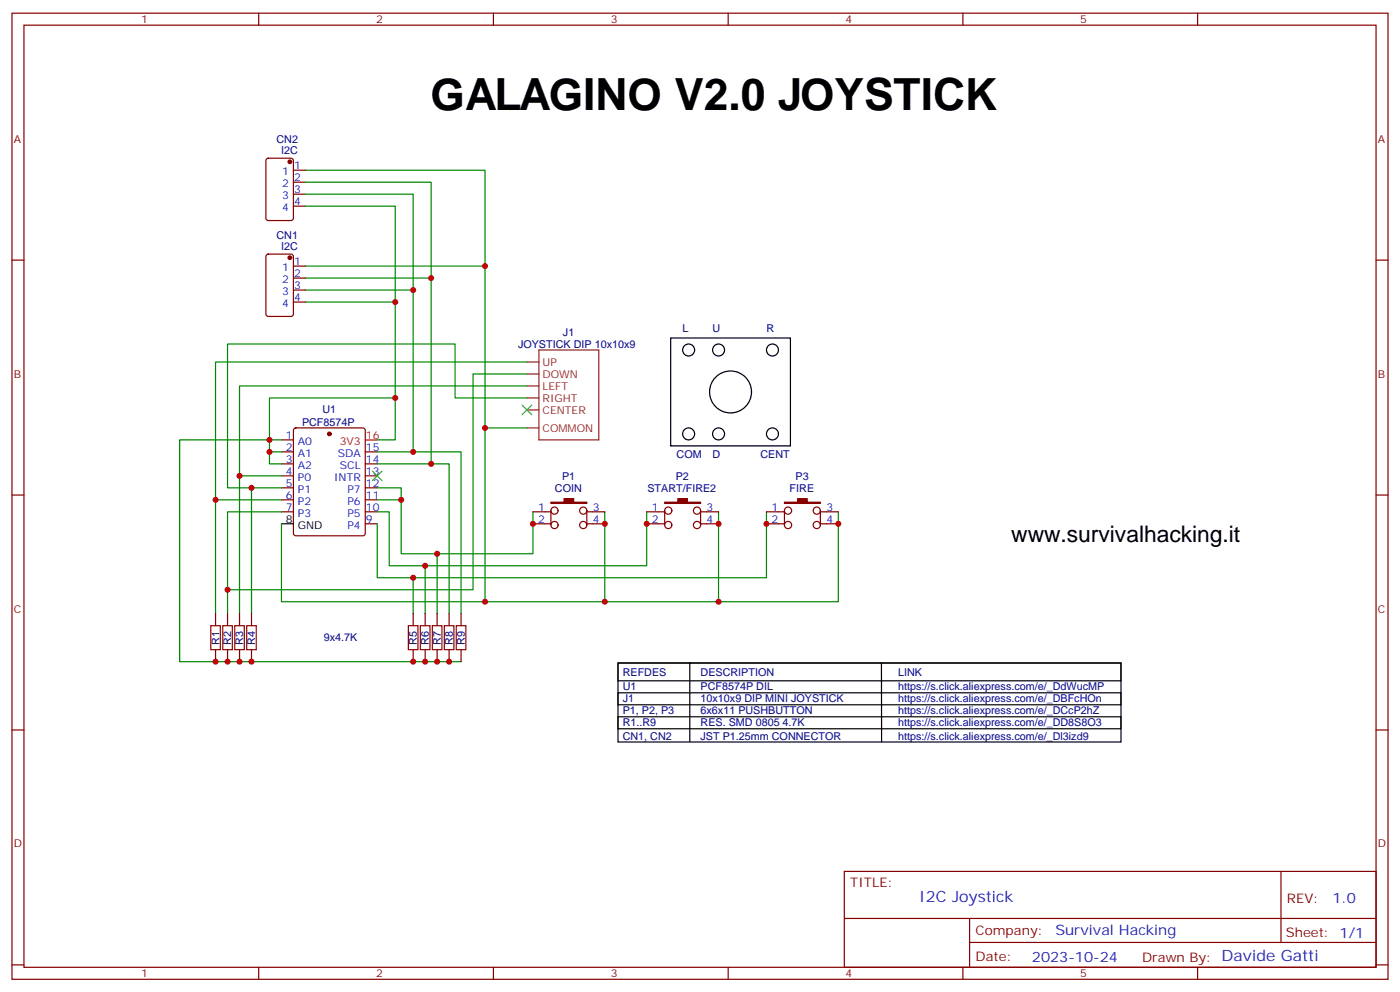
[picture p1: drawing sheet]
<svg xmlns="http://www.w3.org/2000/svg" width="412mm" height="292mm" viewBox="0 0 412 292" stroke-linecap="round" stroke-linejoin="round" font-family="sans-serif">
<g fill="none" stroke="#870000" stroke-width=".35">
<path d="M3.5 3.9h405.4v284.3h-405.4zM7.1 7.4h398.2v277.3h-398.2zM76.2 3.9v3.5M145.3 3.9v3.5M214.5 3.9v3.5M283.6 3.9v3.5M352.8 3.9v3.5M78.6 46.8l.4-.2h6.7l.7 .4v17.2l-.4 .7h-7l-.6-.5-.1-17.1zM86.4 50.1h3.6M86.4 53.6h3.6M86.4 57.1h3.6M3.5 76.6h3.6"/>
<path d="M78.6 75l.4-.2h6.7l.7 .4v17.2l-.4 .7h-7l-.6-.4-.1-17.2zM86.4 78.3h3.6M86.4 60.7h3.6M405.3 76.6h3.6M86.4 81.8h3.6M86.4 85.4h3.6M86.4 88.9h3.6M82.9 129.5h3.5M82.9 133h3.5M82.9 136.5h3.5M86.7 126.1l.4-.2h19.8l.6 .5 .1 30.6-.5 .6-20 .1-.6-.5-.1-30.6zM107.6 133h3.5"/>
<path d="M107.6 136.5h3.5M3.5 145.7h3.6M82.9 140.1h3.5M82.9 143.6h3.5M82.9 147.1h3.5M82.9 150.6h3.5M107.6 140.1h3.5M107.6 143.6h3.5M107.6 147.1h3.5M107.6 150.6h3.5M107.6 154.2h3.5M157 150.6h5.3"/>
<path d="M157 154.2h5.3M162.3 150.3v4.2M172.9 150.6h5.3M172.9 154.2h5.3M172.9 150.3v4.2M190.5 150.6h5.3M190.5 154.2h5.3M195.8 150.3v4.2M206.4 150.6h5.3M206.4 154.2h5.3M206.4 150.3v4.2M225.8 150.6h5.3"/>
<path d="M225.8 154.2h5.3M231.1 150.3v4.2M241.7 150.6h5.2M241.7 154.2h5.2M241.7 150.3v4.2M405.3 145.7h3.6M63.5 180.6v3.5M63.5 191.2v3.5M67 180.6v3.5M67 191.2v3.5M70.6 180.6v3.5M70.6 191.2v3.5"/>
<path d="M74.1 180.6v3.5M74.1 191.2v3.5M121.7 180.6v3.5M121.7 191.2v3.5M125.2 180.6v3.5M125.2 191.2v3.5M128.8 180.6v3.5M128.8 191.2v3.5M132.3 180.6v3.5M132.3 191.2v3.5M135.8 180.6v3.5M135.8 191.2v3.5"/>
<path d="M3.5 214.8h3.6M405.3 214.8h3.6M248.7 256.5h156.6v28.2h-156.6zM377.3 256.5v20.9M248.7 270.3h156.5M285.6 277.4h119.6M285.6 270.3v14.1M3.5 284h3.6M76.2 284.7v3.5M145.3 284.7v3.5M214.5 284.7v3.5M283.6 284.7v3.5"/>
<path d="M352.8 284.7v3.5M405.3 284h3.6"/>
<circle cx="163.3" cy="150.3" r="1.06"/>
<circle cx="163.3" cy="154.5" r="1.06"/>
<circle cx="171.8" cy="154.5" r="1.06"/>
<circle cx="171.8" cy="150.3" r="1.06"/>
<circle cx="196.8" cy="150.3" r="1.06"/>
<circle cx="196.8" cy="154.5" r="1.06"/>
<circle cx="205.3" cy="154.5" r="1.06"/>
<circle cx="205.3" cy="150.3" r="1.06"/>
<circle cx="232.1" cy="150.3" r="1.06"/>
<circle cx="232.1" cy="154.5" r="1.06"/>
<circle cx="240.6" cy="150.3" r="1.06"/>
<circle cx="240.6" cy="154.5" r="1.06"/>
</g>
<g fill="#870000" stroke="#870000" stroke-width=".35">
<path d="M231.1 147.8h3.8v-1h2.9v1h3.9v.4h-10.6z"/>
<path d="M195.8 147.8h3.9v-1h2.8v1h3.9v.4h-10.6z"/>
<path d="M162.3 147.8h3.9v-1h2.8v1h3.9v.4h-10.6z"/>
<circle cx="97" cy="127.7" r=".53"/>
<circle cx="85.4" cy="75.8" r=".53"/>
<circle cx="85.4" cy="47.6" r=".53"/>
</g>
<g fill="none" stroke="#000" stroke-width=".35">
<path d="M197.6 99.5h35.2v31.7h-35.2zM82.9 154.2h3.5M182 195.2h148.2v23.2h-148.2zM182 195.1h148.2v5.3h-148.2zM203.2 195.1v23.1M259.6 195.1l.1 23.2M182 211h148.2v3.5h-148.2zM182 203.9h148.2v3.5h-148.2z"/>
<circle cx="202.8" cy="103" r="1.76"/>
<circle cx="211.7" cy="103" r="1.76"/>
<circle cx="215.2" cy="115.4" r="6.2"/>
<circle cx="227.5" cy="103" r="1.76"/>
<circle cx="202.8" cy="127.7" r="1.76"/>
<circle cx="211.7" cy="127.7" r="1.76"/>
<circle cx="227.5" cy="127.7" r="1.76"/>
</g>
<path d="M107.6 129.5h3.5" fill="none" stroke="#f00" stroke-width=".35"/>
<g fill="none" stroke="#008700" stroke-width=".35">
<path d="M90 50.1h52.9v28.2h-52.9M90 57.1h31.7v28.3M90 53.6h37v28.2M90 60.7h26.4v28.2M142.9 78.3v47.6M90 88.9h26.4v28.2M90 85.4h31.7v47.6h-10.6M90 81.8h37v54.7h-15.9M155.2 113.6h-84.6v26.5h12.3M155.2 117.1h-21.1v-15.9h-67.1v42.4h15.9M155.2 106.5h-91.7v40.6h19.4M155.2 110.1h-15.9v63.5h-72.3v-23h15.9"/>
<path d="M79.4 133h3.5M82.9 129.5h-30v65.2h82.9M111.1 129.5h5.3v-12.4h-37v19.4h3.5M121.7 133h14.1v47.6M127 136.5h5.3v44.1M155.2 125.9h-12.3v51.2M63.5 147.1v33.5M70.6 140.1v40.5M74.1 143.6v37M111.1 150.6h3.6v15.9h75.8v-15.9M111.1 147.1h7.1v15.9h38.8v-12.4M111.1 143.6h7.1v3.5"/>
<path d="M178.2 150.6v26.5M211.7 150.6v26.5M225.8 150.6v19.4h-114.7v-15.8M246.9 150.6v26.5h-164v-22.9M67 173.6v7M121.7 170v10.6M125.2 166.5v14.1M128.8 163v17.6"/>
</g>
<path d="M153.8 119.2l2.8 2.9M156.6 119.2l-2.8 2.9M109.7 138.6l2.8 2.9M112.5 138.6l-2.8 2.9" fill="none" stroke="#3c3" stroke-width=".35"/>
<path d="M155.2 106.5h3.5M155.2 110.1h3.5M155.2 113.6h3.5M155.2 117.1h3.5M158.7 103h17.7v26.5h-17.7zM155.2 120.6h3.5M155.2 125.9h3.5" fill="none" stroke="#8c2424" stroke-width=".35"/>
<path d="M62.1 184.1h2.8v7.1h-2.8zM65.6 184.1h2.8v7.1h-2.8zM69.1 184.1h2.9v7.1h-2.9zM72.7 184.1h2.8v7.1h-2.8zM120.3 184.1h2.8v7.1h-2.8zM123.8 184.1h2.8v7.1h-2.8zM127.4 184.1h2.8v7.1h-2.8zM130.9 184.1h2.8v7.1h-2.8zM134.4 184.1h2.8v7.1h-2.8z" fill="none" stroke="#a10000" stroke-width=".35"/>
<g fill="#c00">
<circle cx="121.7" cy="170" r=".88"/>
<circle cx="125.2" cy="166.5" r=".88"/>
<circle cx="128.8" cy="163" r=".88"/>
<circle cx="70.6" cy="140.1" r=".88"/>
<circle cx="63.5" cy="147.1" r=".88"/>
<circle cx="74.1" cy="143.6" r=".88"/>
<circle cx="79.4" cy="129.5" r=".88"/>
<circle cx="79.4" cy="133" r=".88"/>
<circle cx="116.4" cy="117.1" r=".88"/>
<circle cx="118.2" cy="147.1" r=".88"/>
<circle cx="127" cy="136.5" r=".88"/>
<circle cx="121.7" cy="133" r=".88"/>
<circle cx="67" cy="173.6" r=".88"/>
<circle cx="142.9" cy="125.9" r=".88"/>
<circle cx="142.9" cy="177.1" r=".88"/>
<circle cx="211.7" cy="177.1" r=".88"/>
<circle cx="246.9" cy="154.2" r=".88"/>
<circle cx="211.7" cy="154.2" r=".88"/>
<circle cx="157" cy="154.2" r=".88"/>
<circle cx="67" cy="194.7" r=".88"/>
<circle cx="70.6" cy="194.7" r=".88"/>
<circle cx="74.1" cy="194.7" r=".88"/>
<circle cx="63.5" cy="194.7" r=".88"/>
<circle cx="121.7" cy="194.7" r=".88"/>
<circle cx="125.2" cy="194.7" r=".88"/>
<circle cx="128.8" cy="194.7" r=".88"/>
<circle cx="116.4" cy="88.9" r=".88"/>
<circle cx="121.7" cy="85.4" r=".88"/>
<circle cx="127" cy="81.8" r=".88"/>
<circle cx="142.9" cy="78.3" r=".88"/>
<circle cx="178.2" cy="177.1" r=".88"/>
<circle cx="178.2" cy="154.2" r=".88"/>
<circle cx="225.8" cy="154.2" r=".88"/>
<circle cx="190.5" cy="154.2" r=".88"/>
<circle cx="132.3" cy="194.7" r=".88"/>
</g>
<text font-size="13.1" x="126.8" y="32.5">GALAGINO V2.0 JOYSTICK</text>
<text font-size="6.7" x="297.9" y="159.5">www.survivalhacking.it</text>
<g font-size="4.6" fill="#00f">
<text x="270.8" y="265.5">I2C Joystick</text>
<text x="359.8" y="282.9">Davide Gatti</text>
</g>
<g font-size="4.2" fill="#00f">
<text x="392.5" y="265.7">1.0</text>
<text x="310.9" y="275.3">Survival Hacking</text>
<text x="304" y="283.1">2023-10-24</text>
</g>
<g font-size="3.9" fill="#800">
<text x="250.5" y="261.1">TITLE:</text>
<text x="379.1" y="265.7">REV:</text>
<text x="287.4" y="275.3">Company:</text>
<text x="378.7" y="275.9">Sheet: 1/1</text>
<text x="287.4" y="282.9">Date:</text>
<text x="336.4" y="283">Drawn By:</text>
</g>
<g font-size="3.2" fill="#800">
<text x="41.6" y="6.9">1</text>
<text x="110.8" y="6.9">2</text>
<text x="179.9" y="6.9">3</text>
<text x="249.1" y="6.9">4</text>
<text x="318.2" y="6.9">5</text>
<text x="4.1" y="42">A</text>
<text x="405.9" y="42">A</text>
<text x="4.1" y="111.1">B</text>
<text x="405.9" y="111.1">B</text>
<text x="4.1" y="180.3">C</text>
<text x="405.9" y="180.3">C</text>
<text x="4.1" y="249.4">D</text>
<text x="405.9" y="249.4">D</text>
<text x="41.6" y="287.7">1</text>
<text x="110.8" y="287.7">2</text>
<text x="179.9" y="287.7">3</text>
<text x="249.1" y="287.7">4</text>
<text x="318.2" y="287.7">5</text>
</g>
<g font-size="3.2" fill="#000080">
<text x="81.4" y="42.1">CN2</text>
<text x="82.8" y="45.3">I2C</text>
<text x="81.4" y="70.4">CN1</text>
<text x="82.8" y="73.6">I2C</text>
<text x="165.8" y="98.8">J1</text>
<text x="201.1" y="97.7">L</text>
<text x="209.9" y="97.7">U</text>
<text x="225.8" y="97.7">R</text>
<text x="152.6" y="102.4">JOYSTICK DIP 10x10x9</text>
<text x="89" y="125.3">PCF8574P</text>
<text x="95" y="121.5">U1</text>
<text x="199.3" y="134.8">COM</text>
<text x="209.9" y="134.8">D</text>
<text x="224" y="134.8">CENT</text>
<text x="165.6" y="141.2">P1</text>
<text x="199.1" y="141.2">P2</text>
<text x="234.3" y="141.2">P3</text>
<text x="163.5" y="144.7">COIN</text>
<text x="190.7" y="144.7">START/FIRE2</text>
<text x="232.6" y="144.7">FIRE</text>
<text x="64.6" y="189.8" transform="rotate(-90 64.6 189.8)">R1</text>
<text x="68.1" y="189.8" transform="rotate(-90 68.1 189.8)">R2</text>
<text x="71.7" y="189.8" transform="rotate(-90 71.7 189.8)">R3</text>
<text x="75.2" y="189.8" transform="rotate(-90 75.2 189.8)">R4</text>
<text x="95.4" y="188.8">9x4.7K</text>
<text x="122.8" y="189.8" transform="rotate(-90 122.8 189.8)">R5</text>
<text x="126.3" y="189.8" transform="rotate(-90 126.3 189.8)">R6</text>
<text x="129.9" y="189.8" transform="rotate(-90 129.9 189.8)">R7</text>
<text x="133.4" y="189.8" transform="rotate(-90 133.4 189.8)">R8</text>
<text x="136.9" y="189.8" transform="rotate(-90 136.9 189.8)">R9</text>
<text x="183.4" y="203.2">U1</text>
<text x="183.4" y="199">REFDES</text>
<text x="206.4" y="203.2">PCF8574P DIL</text>
<text x="206.4" y="199">DESCRIPTION</text>
<text x="264.6" y="203.2">https://s.click.aliexpress.com/e/_DdWucMP</text>
<text x="264.6" y="199">LINK</text>
<text x="183.4" y="206.7">J1</text>
<text x="206.4" y="206.7">10x10x9 DIP MINI JOYSTICK</text>
<text x="264.6" y="206.7">https://s.click.aliexpress.com/e/_DBFcHOn</text>
<text x="183.4" y="210.3">P1, P2, P3</text>
<text x="183.4" y="213.8">R1..R9</text>
<text x="206.4" y="210.3">6x6x11 PUSHBUTTON</text>
<text x="206.4" y="213.8">RES. SMD 0805 4.7K</text>
<text x="264.6" y="213.8">https://s.click.aliexpress.com/e/_DD8S8O3</text>
<text x="264.6" y="210.3">https://s.click.aliexpress.com/e/_DCcP2hZ</text>
<text x="183.4" y="217.7">CN1, CN2</text>
<text x="206.4" y="217.7">JST P1.25mm CONNECTOR</text>
<text x="264.6" y="217.7">https://s.click.aliexpress.com/e/_Dl3izd9</text>
</g>
<g font-size="3.2" fill="#00f">
<text x="83.1" y="51.5">1</text>
<text x="86.6" y="49.7">1</text>
<text x="86.6" y="53.3">2</text>
<text x="83.1" y="55">2</text>
<text x="83.1" y="58.6">3</text>
<text x="86.6" y="56.8">3</text>
<text x="83.1" y="62.1">4</text>
<text x="86.6" y="60.3">4</text>
<text x="86.6" y="78">1</text>
<text x="83.1" y="79.7">1</text>
<text x="83.1" y="83.3">2</text>
<text x="86.6" y="81.5">2</text>
<text x="83.1" y="86.8">3</text>
<text x="86.6" y="85">3</text>
<text x="86.6" y="88.5">4</text>
<text x="83.1" y="90.3">4</text>
<text x="84.2" y="129.1">1</text>
<text x="87.7" y="130.9">A0</text>
<text x="84.2" y="132.6">2</text>
<text x="84.2" y="136.2">3</text>
<text x="87.7" y="134.4">A1</text>
<text x="87.7" y="137.9">A2</text>
<text x="99.5" y="134.4">SDA</text>
<text x="100.1" y="137.9">SCL</text>
<text x="107.8" y="136.2">14</text>
<text x="107.8" y="132.6">15</text>
<text x="84.2" y="139.7">4</text>
<text x="84.2" y="143.2">5</text>
<text x="87.7" y="141.5">P0</text>
<text x="98.4" y="141.5">INTR</text>
<text x="107.8" y="143.2">12</text>
<text x="107.8" y="139.7">13</text>
<text x="84.2" y="146.8">6</text>
<text x="87.7" y="145">P1</text>
<text x="87.7" y="148.5">P2</text>
<text x="102.4" y="148.5">P6</text>
<text x="102.4" y="145">P7</text>
<text x="107.8" y="146.8">11</text>
<text x="84.2" y="150.3">7</text>
<text x="87.7" y="152">P3</text>
<text x="102.4" y="155.6">P4</text>
<text x="102.4" y="152">P5</text>
<text x="107.8" y="153.8">9</text>
<text x="107.8" y="150.3">10</text>
<text x="158.5" y="153.8">2</text>
<text x="158.5" y="150.3">1</text>
<text x="174.6" y="153.8">4</text>
<text x="174.6" y="150.3">3</text>
<text x="192" y="153.8">2</text>
<text x="192" y="150.3">1</text>
<text x="208.1" y="153.8">4</text>
<text x="208.1" y="150.3">3</text>
<text x="227.3" y="153.8">2</text>
<text x="227.3" y="150.3">1</text>
<text x="243.4" y="153.8">4</text>
<text x="243.4" y="150.3">3</text>
</g>
<g font-size="3.2" fill="#8d2323">
<text x="159.8" y="107.6">UP</text>
<text x="159.8" y="111.1">DOWN</text>
<text x="159.8" y="114.7">LEFT</text>
<text x="159.8" y="118.2">RIGHT</text>
<text x="159.8" y="121.7">CENTER</text>
<text x="159.8" y="127">COMMON</text>
</g>
<g font-size="3.2" fill="#f00">
<text x="100.1" y="130.9">3V3</text>
<text x="107.8" y="129.1">16</text>
</g>
<g font-size="3.2">
<text x="84.2" y="153.8">8</text>
<text x="87.7" y="155.6">GND</text>
</g>
</svg>
